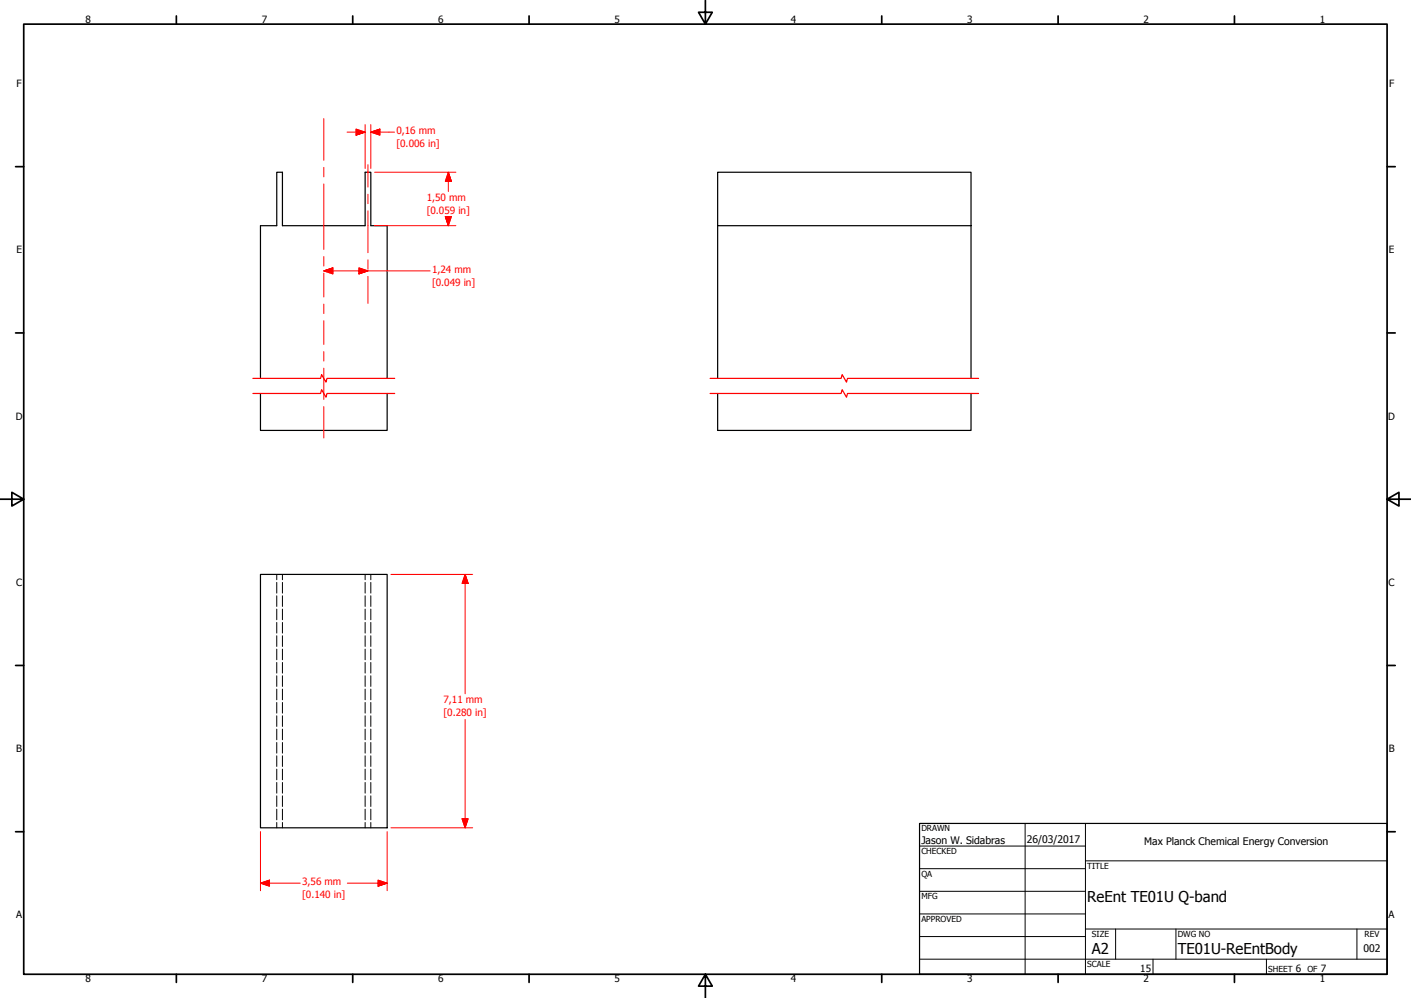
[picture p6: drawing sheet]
<svg xmlns="http://www.w3.org/2000/svg" width="594mm" height="420mm" viewBox="0 0 594 420" stroke-linecap="round" stroke-linejoin="round" font-family="sans-serif">
<!-- layer: Hidden Narrow (ANSI) -->
<path d="M302.2 72.5h106.6v22.5h-106.6zM302.2 95v64.3M408.8 95v64.3M109.7 159.3v-64.3h6.8v-22.5h2.4v22.5h34.8v-22.5h2.4v22.5h6.9v64.3M109.7 165.7v15.5h53.3v-15.5M302.2 165.7v15.5h106.6v-15.5M109.7 241.8h53.3v106.7h-53.3z" fill="none" stroke="#000" stroke-width=".51"/>
<!-- layer: Hidden (ANSI) -->
<path d="M106.5 159.3h28.5l.4-1.6 1.8 3.2 .5-1.6h28.5M299 159.3h55.1l.5-1.6 1.8 3.2 .4-1.6h55.2M106.5 165.7h28.5l.4-1.6 1.8 3.1 .5-1.5h28.5M299 165.7h55.1l.5-1.6 1.8 3.1 .4-1.5h55.2" fill="none" stroke="#f00" stroke-width=".51"/>
<!-- layer: Symbol (ANSI) -->
<g fill="none" stroke="#000" stroke-width=".42">
<path d="M116.5 241.8v2.3M116.5 245.2v4.5M116.5 250.8v4.5M116.5 256.4v4.5M118.9 241.8v2.3M118.9 245.2v4.5M118.9 250.8v4.5M118.9 256.4v4.5M153.7 241.8v2.3M153.7 245.2v4.5M153.7 250.8v4.5M153.7 256.4v4.5"/>
<path d="M156.1 241.8v2.3M156.1 245.2v4.5M156.1 250.8v4.5M156.1 256.4v4.5M116.5 262v4.5M116.5 267.7v4.5M116.5 273.3v4.5M116.5 278.9v4.5M118.9 262v4.5M118.9 267.7v4.5M118.9 273.3v4.5M118.9 278.9v4.5"/>
<path d="M153.7 262v4.5M153.7 267.7v4.5M153.7 273.3v4.5M153.7 278.9v4.5M156.1 262v4.5M156.1 267.7v4.5M156.1 273.3v4.5M156.1 278.9v4.5M116.5 284.5v4.5M116.5 290.1v4.5M116.5 295.7v4.5M118.9 284.5v4.5"/>
<path d="M118.9 290.1v4.5M118.9 295.7v4.5M153.7 284.5v4.5M153.7 290.1v4.5M153.7 295.7v4.5M156.1 284.5v4.5M156.1 290.1v4.5M156.1 295.7v4.5M116.5 301.3v4.5M116.5 307v4.4M116.5 312.6v4.5M116.5 318.2v4.5"/>
<path d="M118.9 301.3v4.5M118.9 307v4.4M118.9 312.6v4.5M118.9 318.2v4.5M153.7 301.3v4.5M153.7 307v4.4M153.7 312.6v4.5M153.7 318.2v4.5M156.1 301.3v4.5M156.1 307v4.4M156.1 312.6v4.5M156.1 318.2v4.5"/>
<path d="M116.5 323.8v4.5M116.5 329.4v4.5M116.5 335v4.5M118.9 323.8v4.5M118.9 329.4v4.5M118.9 335v4.5M153.7 323.8v4.5M153.7 329.4v4.5M153.7 335v4.5M156.1 323.8v4.5M156.1 329.4v4.5M156.1 335v4.5"/>
<path d="M116.5 340.7v4.4M116.5 346.3v2.2M118.9 340.7v4.4M118.9 346.3v2.2M153.7 340.7v4.4M153.7 346.3v2.2M156.1 340.7v4.4M156.1 346.3v2.2"/>
</g>
<!-- layer: Border (ANSI) -->
<g fill="none" stroke="#000" stroke-width=".72">
<path d="M10 10.2h574v400h-574zM74.3 6.7v3.5M148.5 6.7v3.5M222.8 6.7v3.5M297 .1v10.1l-2.9-5h5.8l-2.9 5M371.2 6.7v3.5M445.5 6.7v3.5M519.7 6.7v3.5M6.6 70.2h3.4M584 70.2h3.4M6.6 140.2h3.4M584 140.2h3.4"/>
<path d="M0 210.2h10l-5-2.9v5.7l5-2.8M584 210.2l5 2.8v-5.7l-5 2.9h10M6.6 280.2h3.4M584 280.2h3.4M6.6 350.2h3.4M584 350.2h3.4M74.3 410.2v3.4M148.5 410.2v3.4M222.8 410.2v3.4M297 410.2l2.9 5h-5.8l2.9-5v10M371.2 410.2v3.4M445.5 410.2v3.4"/>
<path d="M519.7 410.2v3.4"/>
</g>
<!-- layer: Visible (ANSI) -->
<g fill="none" stroke="#000" stroke-width=".42">
<path d="M387.2 356.2h69.8M431.6 346.7v63.5M457 346.7v63.5M387.2 365.7h69.8M387.2 375.2h69.8M457 362.4h127M387.2 384.8h69.8M387.2 394.3h69.8M457 391.1h127M469.7 391.1v12.7M495.1 391.1v12.7M571.3 391.1v12.7"/>
<path d="M387.2 403.8h196.8M485.5 403.8v6.4M533.2 403.8v6.4"/>
</g>
<path d="M387.2 346.7h196.8v63.5h-196.8z" fill="none" stroke="#000" stroke-width=".51"/>
<!-- layer: Title (ANSI) -->
<g fill="none" stroke="#f00" stroke-width=".42">
<path d="M146.1 55.6h7.6M149.9 54.4l3.8 1.2-3.8 1.3zM153.7 52.5v18.4M156.1 55.6l3.8-1.2v2.5zM156.1 55.6h10M156.1 52.5v18.4M157.7 72.5h34.2M188.8 72.5l1.2 3.8h-2.5zM188.8 72.5v8.1M157.7 95h34.2M187.5 91.2h2.5l-1.2 3.8zM188.8 91.2v3.8"/>
<path d="M136.3 114l3.8-1.2v2.5zM136.3 114h44.8M151.1 112.8l3.8 1.2-3.8 1.3zM164.6 241.8h34.4M195.8 241.8l1.3 3.8h-2.5zM195.8 241.8v50.3M195.8 302.9v45.6M109.7 350.1v24.9M163 350.1v24.9M164.6 348.5h34.4M194.6 344.7h2.5l-1.3 3.8zM109.7 371.8l3.8-1.3v2.6z"/>
<path d="M109.7 371.8h16.7M146.2 371.8h16.8M159.2 370.5l3.8 1.3-3.8 1.3z"/>
</g>
<g fill="#f00" stroke="#f00" stroke-width=".42">
<path d="M195.8 241.8l1.3 3.8z"/>
<path d="M195.8 241.8l1.3 3.8h-2.5z"/>
<path d="M194.6 344.7l1.2 3.8z"/>
<path d="M194.6 344.7h2.5l-1.3 3.8z"/>
<path d="M159.2 373.1l3.8-1.3z"/>
<path d="M159.2 370.5l3.8 1.3-3.8 1.3z"/>
<path d="M109.7 371.8l3.8-1.3z"/>
<path d="M109.7 371.8l3.8-1.3v2.6z"/>
<path d="M187.5 91.2l1.3 3.8z"/>
<path d="M187.5 91.2h2.5l-1.2 3.8z"/>
<path d="M188.8 72.5l1.2 3.8z"/>
<path d="M188.8 72.5l1.2 3.8h-2.5z"/>
<path d="M156.1 55.6l3.8-1.2z"/>
<path d="M156.1 55.6l3.8-1.2v2.5z"/>
<path d="M149.9 56.9l3.8-1.3z"/>
<path d="M149.9 54.4l3.8 1.2-3.8 1.3z"/>
<path d="M136.3 114l3.8-1.2z"/>
<path d="M136.3 114l3.8-1.2v2.5z"/>
<path d="M151.1 115.3l3.8-1.3z"/>
<path d="M151.1 112.8l3.8 1.2-3.8 1.3z"/>
</g>
<!-- layer: Hatch (ANSI) -->
<g fill="none" stroke="#f00" stroke-width=".42">
<path d="M136.3 49.9v17.6M136.3 70.5v4M136.3 77.4v27.6M154.9 69.3v9.5M154.9 81.8v3.9M154.9 88.8v17.6M136.3 108v4M136.3 115v10M154.9 109.4v4M154.9 116.4v11.3M136.3 128v4M136.3 135v10"/>
<path d="M136.3 148v4M136.3 155v13.2M136.3 171.2v13.2"/>
</g>
<g font-size="6.3">
<text x="457.8" y="379.6">ReEnt TE01U Q-band</text>
<text x="459.7" y="401.7">A2</text>
<text x="495.9" y="401.8">TE01U-ReEntBody</text>
</g>
<g font-size="4.4">
<text x="387.9" y="355.3">Jason W. Sidabras</text>
<text x="432.4" y="354.7">26/03/2017</text>
<text x="481.8" y="355.7">Max Planck Chemical Energy Conversion</text>
<text x="574.1" y="401">002</text>
</g>
<g font-size="4.2">
<text x="36" y="9.8">8</text>
<text x="110.2" y="9.8">7</text>
<text x="184.5" y="9.8">6</text>
<text x="258.7" y="9.8">5</text>
<text x="333" y="9.8">4</text>
<text x="407.2" y="9.8">3</text>
<text x="481.5" y="9.8">2</text>
<text x="555.7" y="9.8">1</text>
<text x="7" y="36.7">F</text>
<text x="584.8" y="36.7">F</text>
<text x="6.9" y="106.7">E</text>
<text x="584.8" y="106.7">E</text>
<text x="6.6" y="176.7">D</text>
<text x="584.5" y="176.7">D</text>
<text x="6.8" y="246.7">C</text>
<text x="584.7" y="246.7">C</text>
<text x="6.8" y="316.7">B</text>
<text x="584.7" y="316.7">B</text>
<text x="6.8" y="386.7">A</text>
<text x="584.6" y="386.7">A</text>
<text x="36" y="413.6">8</text>
<text x="110.2" y="413.6">7</text>
<text x="184.5" y="413.6">6</text>
<text x="258.7" y="413.6">5</text>
<text x="333" y="413.6">4</text>
<text x="407.2" y="413.6">3</text>
<text x="480.1" y="409.3">15</text>
<text x="481.5" y="413.6">2</text>
<text x="545.5" y="409.3">6</text>
<text x="555.7" y="413.6">1</text>
<text x="556" y="409.3">7</text>
</g>
<g font-size="4.2" fill="#f00">
<text x="166.9" y="56.4">0,16 mm</text>
<text x="166.9" y="61.8">[0.006 in]</text>
<text x="179.6" y="84.5">1,50 mm</text>
<text x="179.6" y="89.9">[0.059 in]</text>
<text x="181.9" y="114.8">1,24 mm</text>
<text x="181.9" y="120.2">[0.049 in]</text>
<text x="186.7" y="295.9">7,11 mm</text>
<text x="186.7" y="301.3">[0.280 in]</text>
<text x="127.2" y="372.6">3,56 mm</text>
<text x="127.2" y="378">[0.140 in]</text>
</g>
<g font-size="3.5">
<text x="387.9" y="350">DRAWN</text>
<text x="387.9" y="359.5">CHECKED</text>
<text x="457.8" y="365.7">TITLE</text>
<text x="387.9" y="369.1">QA</text>
<text x="387.9" y="378.6">MFG</text>
<text x="387.9" y="388.1">APPROVED</text>
<text x="459.8" y="394.5">SIZE</text>
<text x="495.9" y="394.5">DWG NO</text>
<text x="574.5" y="394.4">REV</text>
<text x="457.8" y="407.2">SCALE</text>
<text x="534" y="409.3">SHEET</text>
<text x="550.4" y="409.3">OF</text>
</g>
</svg>
